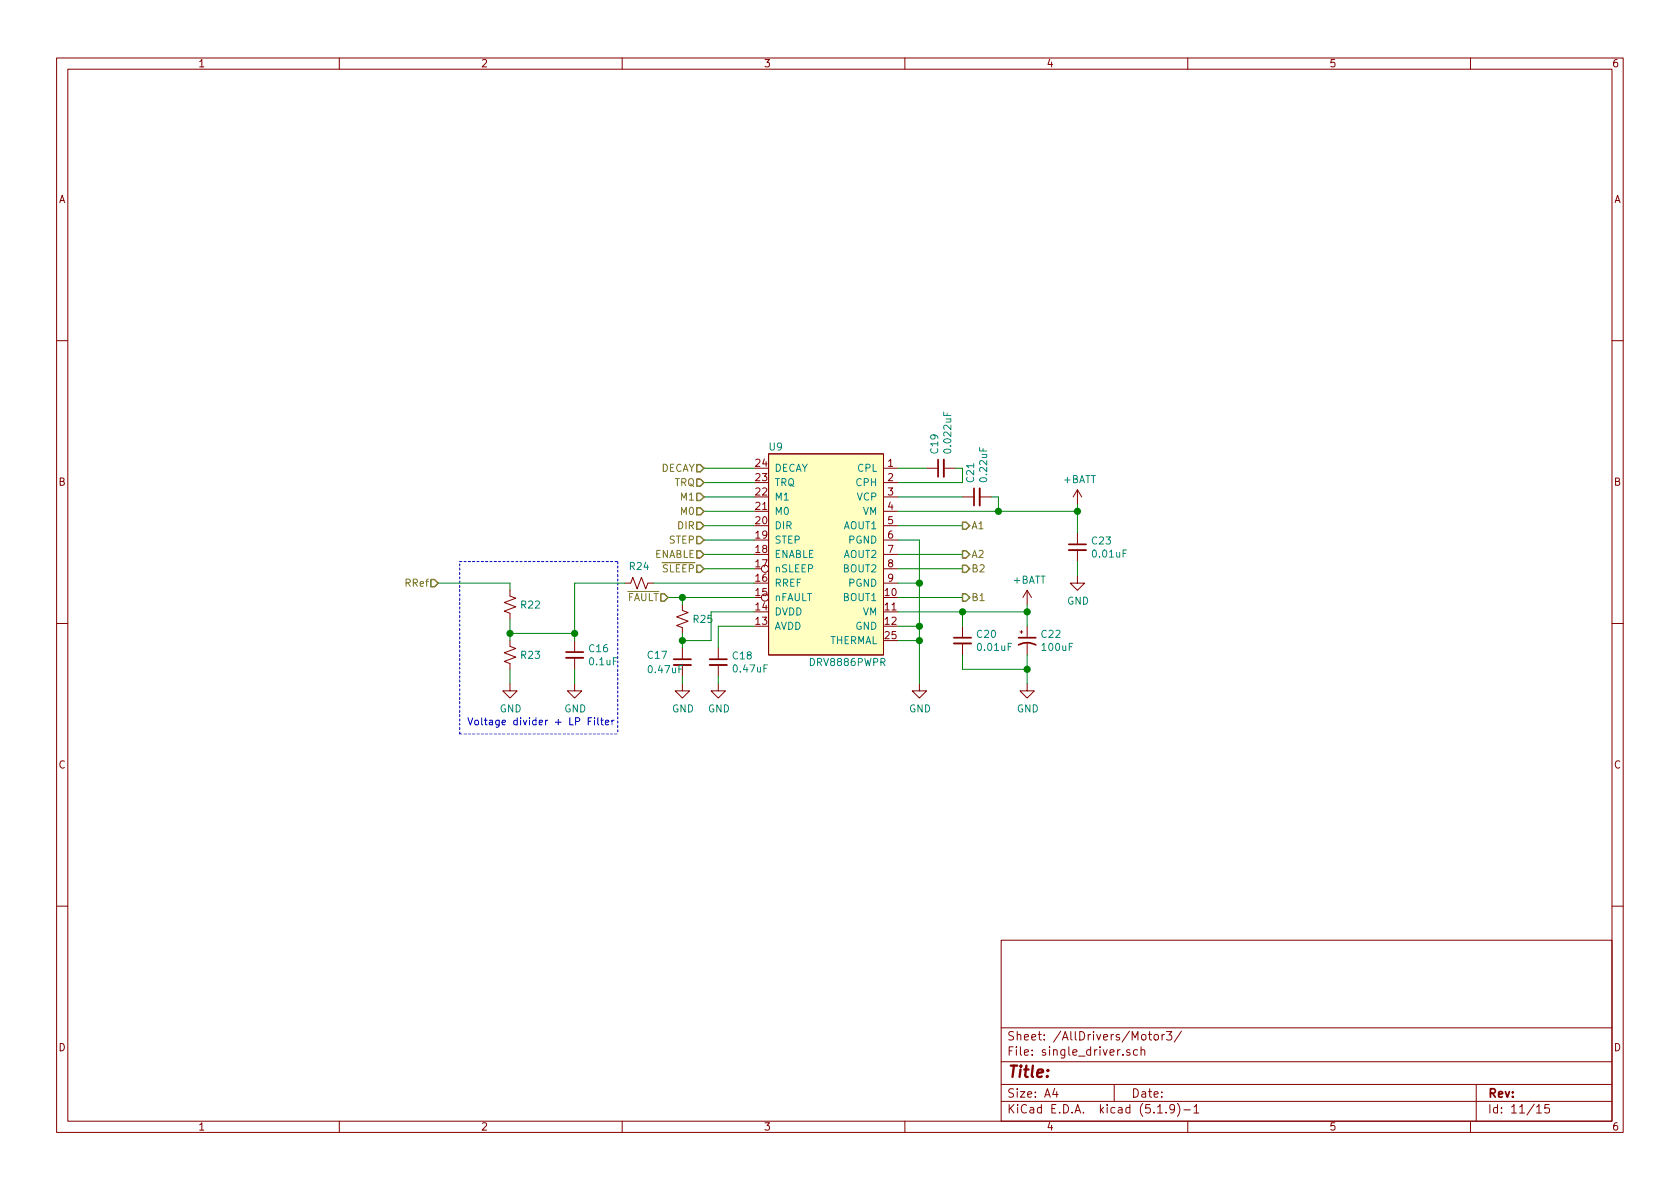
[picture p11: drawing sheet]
<svg xmlns="http://www.w3.org/2000/svg" width="297mm" height="210mm" viewBox="0 0 297 210" stroke-linecap="round" stroke-linejoin="round" font-family="sans-serif">
<g fill="none" stroke="#840000" stroke-width=".18">
<path d="M10 10.3h277v189.9h-277zM12 12.2h273v186.1h-273zM60 10.3v1.9M110 10.3v1.9M160 10.3v1.9M210 10.3v1.9M260 10.3v1.9M10 60.2h2M285 60.2h2M135.9 80.3h20.3v35.5h-20.3zM156.2 82.8h2.5M156.2 85.3h2.5"/>
<path d="M156.2 87.9h2.5M156.2 90.4h2.5M156.2 93h2.5M156.2 95.5h2.5M156.2 98h2.5M163.8 82.8h2.1M166.9 82.8h2M170.2 87.9h2M173.2 87.9h2.1M190.5 86.6l-.8 1.3M190.5 86.6v2.5M190.5 94.2v2.1"/>
<path d="M190.5 97.3v2M190.5 86.6l.8 1.3M10 110.3h2M90.2 113.3v1l1 .4-2 .7 2 .8-2 .8 1 .3v1.1M90.2 104.4v1l1 .4-2 .7 2 .8-2 .8 1 .4v1M101.6 113.3v2M101.6 116.3v2.1M110.5 103.1h1l.4-1 .7 2 .8-2 .8 2 .4-1h1M120.6 106.9v1l1.1 .4-2.1 .8 2.1 .7-2.1 .8 1 .4v1M120.6 114.5v2.1M127 114.5v2.1M127 117.6v2"/>
<path d="M156.2 100.6h2.5M156.2 103.1h2.5M170.2 110.7v2.1M170.2 113.8v2M180.3 111.8h.5M180.6 111.5v.5M181.6 104.4l-.8 1.3M181.6 104.4v2.5M181.6 110.7v2.1M181.6 113.8v2M181.6 104.4l.8 1.3M190.5 101.8v1.3h1.3l-1.3 1.3-1.3-1.3h1.3"/>
<path d="M285 110.3h2M90.2 120.9v1.3h1.2l-1.2 1.2-1.3-1.2h1.3M101.6 120.9v1.3h1.3l-1.3 1.2-1.3-1.2h1.3M120.6 120.9v1.3h1.3l-1.3 1.2-1.2-1.2h1.2M127 120.9v1.3h1.3l-1.3 1.2-1.3-1.2h1.3M162.6 120.9v1.3h1.2l-1.2 1.2-1.3-1.2h1.3M181.6 120.9v1.3h1.3l-1.3 1.2-1.3-1.2h1.3M10 160.2h2M177 166.3h108v32h-108zM285 160.2h2M60 198.3v1.9M110 198.3v1.9"/>
<path d="M160 198.3v1.9M177 194.8h108M177 191.8h108M177 187.8h108M177 181.8h108M186.5 192.5l-.4 1h1M186.8 193v1M197 191.8v3M199.8 185.7a.37 .37 0 0 0-.6 .1l.1 .2 .5 .2v.1l-.2 .3-.4-.1M201.1 185.7l-.4-.1-.3 .3 .1 .6 .2 .1 .4-.1M201.8 185.7a.37 .37 0 0 1 .6 .1v.8M201.8 185.1v1.5"/>
<path d="M201.9 183.1l.2-.2 .4 .2v.7l-.2 .1-.4-.1zM203 182.9h.6M203.3 182.4v1.3l.3 .2M204.1 183.1l.2-.2 .4 .2v.7l-.2 .1-.4-.1zM204.7 196.8h.8M205.5 182.9v1M205.9 182.9l-.4 .3M206.2 196.7v.1M206.2 182.4h1l-.5 .6 .4 .1v.7l-.2 .1-.7-.1M207.7 196l-.1 .1a.48 .48 0 0 1-.6 .1l-.2-.2 .2-.6a.48 .48 0 0 1 .6 .1 1.27 1.27 0 0 1-.2 1.2l-.4 .1M208.2 195.1a1.71 1.71 0 0 1 0 2.3M208.9 182.3l-1.3 2"/>
<path d="M209.3 196.3h1.2M210 198.3v1.9M211.1 195.8l.4-.5v1.5M211.1 196.8h.9M260 198.3v1.9M261 191.8v6.5M271.7 195.8l.4-.5v1.5M271.7 196.8h.8M273.9 195.3h-.7l-.1 .7 .2-.1 .5 .1 .2 .2-.1 .5-.2 .1-.6-.1"/>
<circle cx="135.3" cy="100.6" r=".63"/>
<circle cx="135.3" cy="105.7" r=".63"/>
</g>
<path d="M135.9 80.3h20.3v35.5h-20.3z" fill="#ffffc2" stroke="#ffffc2" stroke-width=".18"/>
<path d="M166.9 81.3v3M173.2 86.4v3M189 97.3h3M100.1 116.3h3M119.1 117.6h3.1M125.5 117.6h3M168.7 113.8h3" fill="none" stroke="#840000" stroke-width=".33"/>
<path d="M165.9 81.3v3M172.2 86.4v3M189 96.3h3M100.1 115.3h3M119.1 116.6h3.1M125.5 116.6h3M168.7 112.8h3M180.1 114a3.2 3.2 0 0 1 3 0M180.1 112.8h3" fill="none" stroke="#840000" stroke-width=".3"/>
<path d="M81.3 99.3h27.9M109.2 99.3v30.5M81.3 129.8v-30.5M81.3 129.8h27.9" fill="none" stroke="#0000c2" stroke-width=".18" stroke-dasharray=".4 .4"/>
<g fill="none" stroke="#008400" stroke-width=".18">
<path d="M124.5 87.9h8.8M124.5 82.8h8.8M124.5 85.3h8.8M124.5 90.4h8.8M124.5 93h8.8M124.5 95.5h8.8M124.5 98h8.8M158.7 87.9h11.5M158.7 82.8h5.1M158.7 90.4h31.8M158.7 93h11.5M158.7 95.5h3.9v25.4"/>
<path d="M158.7 98h11.5M168.9 82.8h1.3v2.5h-11.5M175.3 87.9h1.2v2.5M190.5 89.1v5.1M190.5 99.3v2.5M77.5 103.1h12.7v1.3M90.2 109.5v3.8M90.2 118.4v2.5M90.2 112h11.4M101.6 118.4v2.5M110.5 103.1h-8.9v10.2M115.6 103.1h17.7"/>
<path d="M118.1 105.7h15.2M120.6 105.7v1.2M120.6 112v2.5M120.6 119.6v1.3M124.5 100.6h8.8M127 119.6v1.3M133.3 108.2h-7.6v5.1h-5.1M133.3 110.7h-6.3v3.8M158.7 103.1h3.9M158.7 113.3h3.9M158.7 105.7h11.5M158.7 108.2h22.9"/>
<path d="M158.7 100.6h11.5M158.7 110.7h3.9M170.2 108.2v2.5M170.2 115.8v2.6h11.4M181.6 106.9v3.8M181.6 115.8v5.1"/>
</g>
<g fill="none" stroke="#848400" stroke-width=".25">
<path d="M123.2 94.9h.6l.7 .6-.7 .6h-.6zM123.2 87.2h.6l.7 .7-.7 .6h-.6zM123.2 89.8h.6l.7 .6-.7 .7h-.6zM123.2 84.7h.6l.7 .6-.7 .7h-.6zM123.2 92.3h.6l.7 .7-.7 .6h-.6zM123.2 97.4h.6l.7 .6-.7 .7h-.6zM123.2 99.9h.6l.7 .7-.7 .6h-.6zM123.2 82.2h.6l.7 .6-.7 .6h-.6zM170.2 99.9h.6l.6 .7-.6 .6h-.6zM170.2 97.4h.6l.6 .6-.6 .7h-.6zM170.2 92.3h.6l.6 .7-.6 .6h-.6zM76.2 102.5h.6l.7 .6-.7 .7h-.6z"/>
<path d="M116.8 105h.7l.6 .7-.6 .6h-.7zM170.2 105h.6l.6 .7-.6 .6h-.6z"/>
</g>
<path d="M104 127.5h.4M104.6 126.9h-.6v1.3M105.1 126.9v.1M105.1 127.3v.9M105.7 126.9v1.1l.2 .2M106.2 127.3h.5M106.4 126.9v1.1l.3 .2M107 127.8l.6-.1v-.3l-.4-.1-.2 .2 .1 .6h.5M108.2 127.3v.9M108.6 127.3l-.3 .1-.1 .2" fill="none" stroke="#0000c2" stroke-width=".18"/>
<g fill="#008400" stroke="#008400" stroke-width=".25">
<circle cx="181.6" cy="118.4" r=".51"/>
<circle cx="176.5" cy="90.4" r=".51"/>
<circle cx="120.7" cy="105.7" r=".51"/>
<circle cx="120.7" cy="113.3" r=".51"/>
<circle cx="181.6" cy="108.2" r=".51"/>
<circle cx="190.5" cy="90.4" r=".51"/>
<circle cx="101.6" cy="112" r=".51"/>
<circle cx="90.2" cy="112" r=".51"/>
<circle cx="162.6" cy="110.7" r=".51"/>
<circle cx="170.2" cy="108.2" r=".51"/>
<circle cx="162.6" cy="103.1" r=".51"/>
<circle cx="162.6" cy="113.3" r=".51"/>
</g>
<text font-size="2.8" fill="#840000" x="178" y="190.5">Title:</text>
<g font-size="2.1" fill="#840000">
<text x="178" y="184">Sheet: /AllDrivers/Motor3/</text>
<text x="178" y="186.7">File: single_driver.sch</text>
<text x="178" y="196.9">KiCad E.D.A. kicad (5.1.9)-1</text>
<text x="178" y="194.1">Size: A4</text>
<text x="200" y="194.1">Date:</text>
<text x="263" y="194.1">Rev:</text>
<text x="263" y="196.9">Id: 11/15</text>
</g>
<g font-size="1.8" fill="#840000">
<text x="35" y="11.9">1</text>
<text x="85" y="11.9">2</text>
<text x="135" y="11.9">3</text>
<text x="185" y="11.9">4</text>
<text x="235" y="11.9">5</text>
<text x="285" y="11.9">6</text>
<text x="10.4" y="35.9">A</text>
<text x="285.4" y="35.9">A</text>
<text x="133.7" y="82.5">24</text>
<text x="157" y="82.5">1</text>
<text x="10.4" y="85.9">B</text>
<text x="133.7" y="87.6">22</text>
<text x="133.7" y="85.1">23</text>
<text x="157" y="85.1">2</text>
<text x="157" y="87.6">3</text>
<text x="285.4" y="85.9">B</text>
<text x="133.7" y="95.2">19</text>
<text x="133.7" y="92.7">20</text>
<text x="133.7" y="90.2">21</text>
<text x="157" y="90.2">4</text>
<text x="157" y="92.7">5</text>
<text x="157" y="95.2">6</text>
<text x="133.7" y="100.3">17</text>
<text x="133.7" y="97.8">18</text>
<text x="157" y="97.8">7</text>
<text x="157" y="100.3">8</text>
<text x="133.7" y="107.9">14</text>
<text x="133.7" y="105.4">15</text>
<text x="133.7" y="102.9">16</text>
<text x="156.5" y="105.4">10</text>
<text x="156.5" y="107.9">11</text>
<text x="157" y="102.9">9</text>
<text x="133.7" y="110.5">13</text>
<text x="156.5" y="110.5">12</text>
<text x="156.5" y="113">25</text>
<text x="10.4" y="135.9">C</text>
<text x="285.4" y="135.9">C</text>
<text x="10.4" y="185.9">D</text>
<text x="285.4" y="185.9">D</text>
<text x="35" y="199.9">1</text>
<text x="85" y="199.9">2</text>
<text x="135" y="199.9">3</text>
<text x="185" y="199.9">4</text>
<text x="235" y="199.9">5</text>
<text x="285" y="199.9">6</text>
</g>
<g font-size="1.8" fill="#848400">
<text x="116.7" y="83.4">DECAY</text>
<text x="119.2" y="86">TRQ</text>
<text x="120.5" y="88.5">M1</text>
<text x="119.9" y="93.6">DIR</text>
<text x="120.5" y="91.1">M0</text>
<text x="171.7" y="93.6">A1</text>
<text x="115.7" y="98.7">ENABLE</text>
<text x="117.1" y="101.2">SLEEP</text>
<text x="118.3" y="96.1">STEP</text>
<text x="171.7" y="101.2">B2</text>
<text x="171.7" y="98.7">A2</text>
<text x="71.8" y="103.8">RRef</text>
<text x="110.8" y="106.3">FAULT</text>
<text x="171.7" y="106.3">B1</text>
</g>
<g font-size="1.8" fill="#008484">
<text x="136" y="79.7">U9</text>
<text x="136.9" y="83.4">DECAY</text>
<text x="151.7" y="83.4">CPL</text>
<text x="165.9" y="80.2" transform="rotate(-90 165.9 80.2)">C19</text>
<text x="168.2" y="79.8" transform="rotate(-90 168.2 79.8)">0.022uF</text>
<text x="136.9" y="88.5">M1</text>
<text x="136.9" y="86">TRQ</text>
<text x="151.5" y="86">CPH</text>
<text x="151.6" y="88.5">VCP</text>
<text x="172.2" y="85.2" transform="rotate(-90 172.2 85.2)">C21</text>
<text x="174.5" y="85" transform="rotate(-90 174.5 85)">0.22uF</text>
<text x="188" y="85.4">+BATT</text>
<text x="136.9" y="93.6">DIR</text>
<text x="136.9" y="91.1">M0</text>
<text x="149.2" y="93.6">AOUT1</text>
<text x="152.6" y="91.1">VM</text>
<text x="111.4" y="100.8">R24</text>
<text x="136.9" y="101.2">nSLEEP</text>
<text x="136.9" y="98.7">ENABLE</text>
<text x="136.9" y="96.1">STEP</text>
<text x="149.2" y="98.7">AOUT2</text>
<text x="149.2" y="101.2">BOUT2</text>
<text x="150.1" y="96.1">PGND</text>
<text x="193.1" y="96.3">C23</text>
<text x="193.3" y="98.6">0.01uF</text>
<text x="92.2" y="107.6">R22</text>
<text x="136.9" y="106.3">nFAULT</text>
<text x="136.9" y="103.8">RREF</text>
<text x="149.2" y="106.3">BOUT1</text>
<text x="150.1" y="103.8">PGND</text>
<text x="179.1" y="103.2">+BATT</text>
<text x="188.7" y="106.9">GND</text>
<text x="122.7" y="110.2">R25</text>
<text x="136.9" y="111.4">AVDD</text>
<text x="136.9" y="108.8">DVDD</text>
<text x="146.6" y="113.9">THERMAL</text>
<text x="151.3" y="111.4">GND</text>
<text x="152.6" y="108.8">VM</text>
<text x="172.8" y="112.8">C20</text>
<text x="184.2" y="112.8">C22</text>
<text x="92.2" y="116.5">R23</text>
<text x="104.2" y="115.3">C16</text>
<text x="104.3" y="117.6">0.1uF</text>
<text x="114.6" y="116.5">C17</text>
<text x="114.8" y="119">0.47uF</text>
<text x="129.6" y="116.6">C18</text>
<text x="129.8" y="118.9">0.47uF</text>
<text x="143.4" y="117.8">DRV8886PWPR</text>
<text x="173" y="115.1">0.01uF</text>
<text x="184.4" y="115.1">100uF</text>
<text x="88.3" y="126">GND</text>
<text x="99.8" y="126">GND</text>
<text x="118.8" y="126">GND</text>
<text x="125.2" y="126">GND</text>
<text x="160.7" y="126">GND</text>
<text x="179.8" y="126">GND</text>
</g>
<text font-size="1.8" fill="#0000c2" x="82.5" y="128.3">Voltage divider + LP Filter</text>
</svg>
